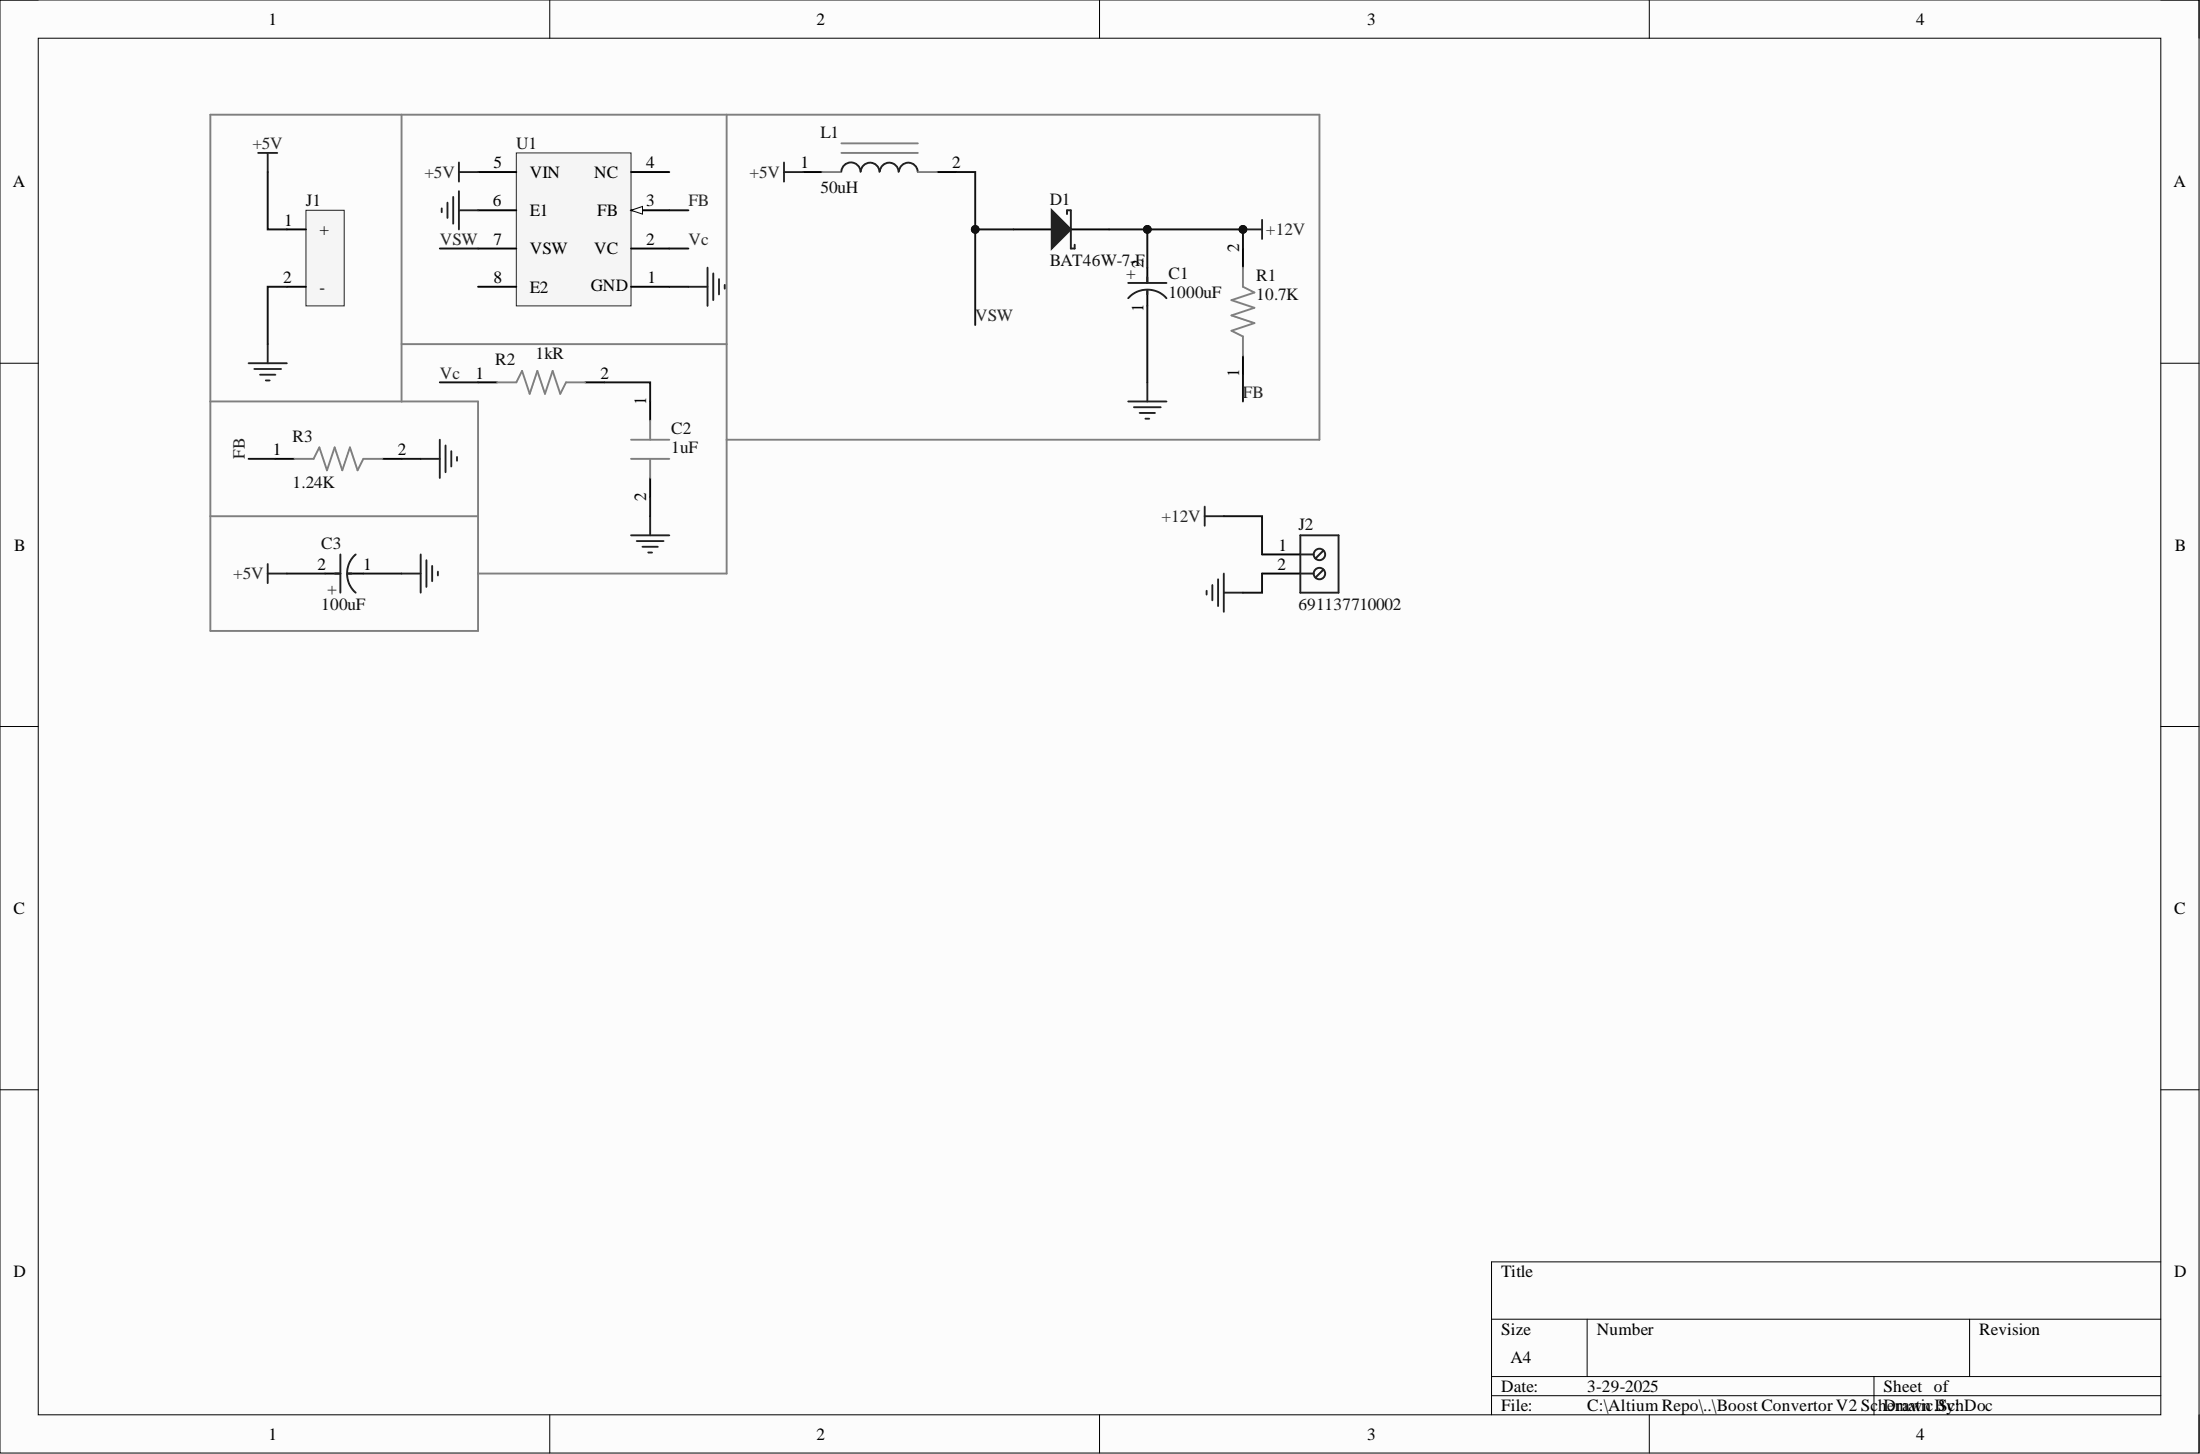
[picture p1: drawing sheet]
# Altium project Boost Converter Good Copy.PrjPcb
1 sheet, 11 parts. Net scope: global (net labels, ports and power ports of the same name join across sheets).
Board file: Boost Convertor V2 PCB.PcbDoc

## Sheet Boost Convertor V2 Schematic.SchDoc
size A4; SheetNumber: 1; SheetTotal: 1

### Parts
C1  value 1000uF  [25PX1000MEFCT810X16]  (hidden comment: 16ZLH1000MEFC10X16)
C2  CL10B105KA8NNNC  [FP-CL10-IPC_C]  (value not drawn)
C3  value 100uF  [35ZLH100MEFC6.3X11]  (hidden comment: 35ZLH100MEFC6.3X11)
D1  BAT46W-7-F  [DIOD-SOD-123-2_V]
J1  TB005-762-02BE  (value not drawn)
J2  691137710002  [691137710002]
L1  value 50uH  [CTX50-1-52-R]  (hidden comment: CTX50-1-52-R)
R1  value 10.7K  [RC0805FR-0710K7L]  (hidden comment: RC0805FR-0710K7L)
R2  value 1kR  [RC0805FR-071KL]
R3  value 1.24K  [RC0805FR-071K24L]  (hidden comment: RC0805FR-071K24L)
U1  LT1172CN8#PBF  [LT1172CN8#PBF-ND]  (value not drawn)

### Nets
+5V: C3.2(A) J1.1 L1.1 U1.5(VIN)
+12V: C1.2(A) D1.2(K) J2.1 R1.2
GND: C1.1(C) C2.2 C3.1(C) J1.2 J2.2 R3.2 U1.6(E1)
FB: R1.1 R3.1 U1.3(FB)
Vc: R2.1 U1.2(VC)
VSW: D1.1(A) L1.2 U1.7(VSW)
NetC2_1: C2.1 R2.2

Not connected (* = marked no-connect by the designer): U1 1(GND) 4(NC) 8(E2)
